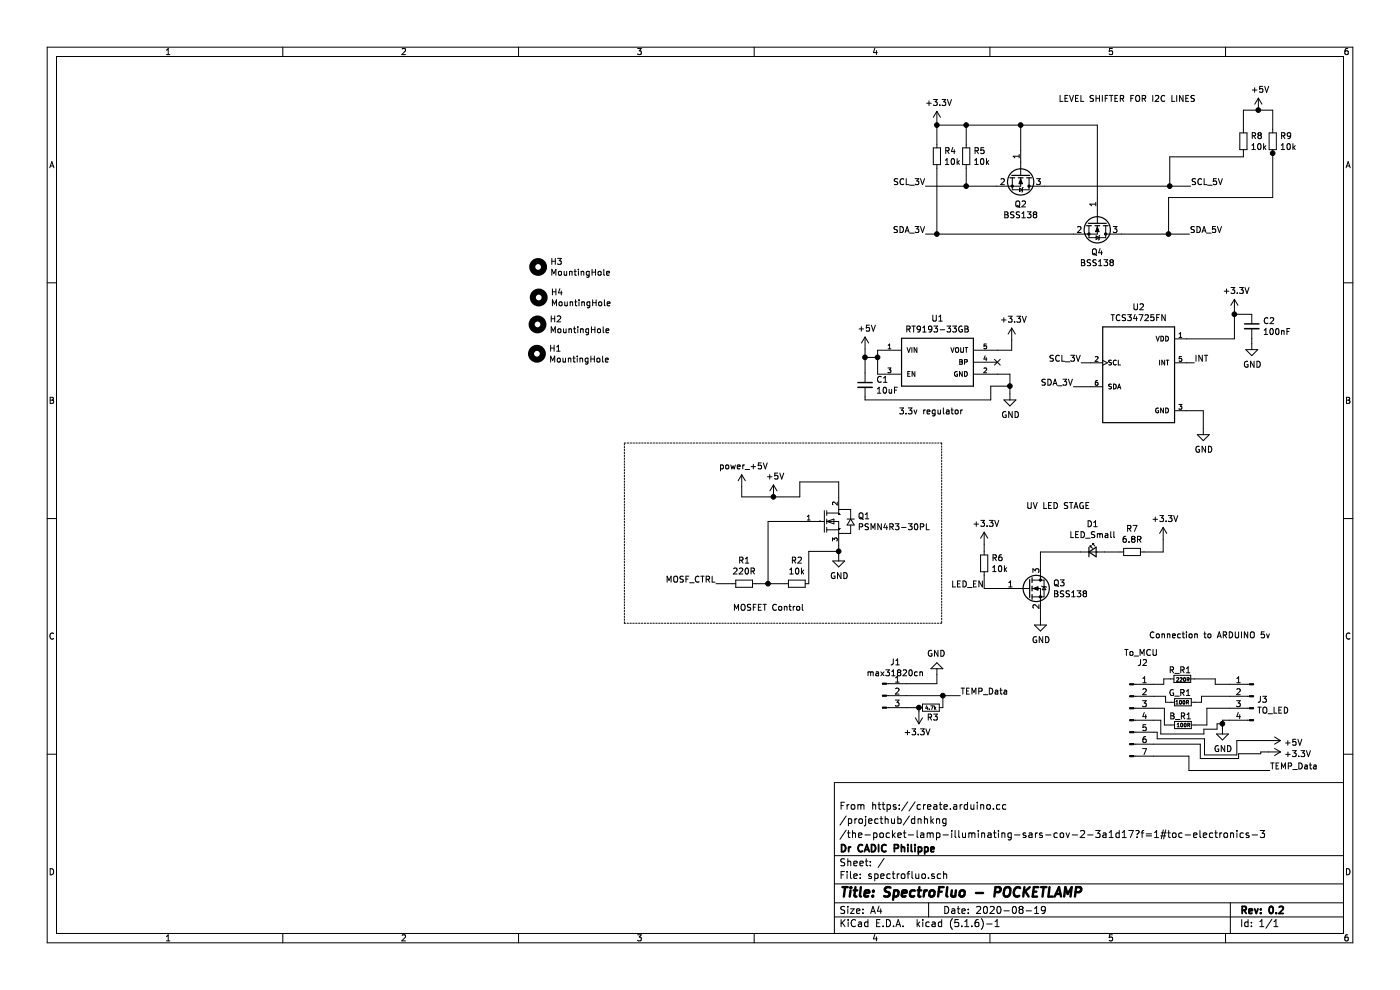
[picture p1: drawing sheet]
EESchema Schematic File Version 4
EELAYER 30 0
EELAYER END
$Descr A4 11693 8268
encoding utf-8
Sheet 1 1
Title "SpectroFluo - POCKETLAMP"
Date "2020-08-19"
Rev "0.2"
Comp "Dr CADIC Philippe"
Comment1 "/the-pocket-lamp-illuminating-sars-cov-2-3a1d17?f=1#toc-electronics-3"
Comment2 "/projecthub/dnhkng"
Comment3 "From https://create.arduino.cc"
Comment4 ""
$EndDescr
$Comp
L TCS34725FN:TCS34725FN U2
U 1 1
P 9510 3130
F 0 "U2" H 9510 3697 50  0000 C CNN
F 1 "TCS34725FN" H 9510 3606 50  0000 C CNN
F 2 "18650:TCS34725-6" H 9510 3130 50  0001 L BNN
F 3 "Manufacturer recommendation" H 9510 3130 50  0001 L BNN
F 4 "1-02" H 9510 3130 50  0001 L BNN "Field4"
F 5 "AMS Electronics, Inc." H 9510 3130 50  0001 L BNN "Field5"
	1    9510 3130
	1    0    0    -1  
$EndComp
$Comp
L power:GND #PWR0101
U 1 1
P 10050 3580
F 0 "#PWR0101" H 10050 3330 50  0001 C CNN
F 1 "GND" H 10055 3407 50  0000 C CNN
F 2 "" H 10050 3580 50  0001 C CNN
F 3 "" H 10050 3580 50  0001 C CNN
	1    10050 3580
	1    0    0    -1  
$EndComp
Wire Wire Line
	9910 3430 10050 3430
Wire Wire Line
	10050 3430 10050 3580
Text Label 9030 3030 2    50   ~ 0
SCL_3V
Wire Wire Line
	9030 3030 9110 3030
Text Label 8965 3230 2    50   ~ 0
SDA_3V
Wire Wire Line
	8965 3230 9110 3230
$Comp
L power:+3.3V #PWR0102
U 1 1
P 10310 2600
F 0 "#PWR0102" H 10310 2450 50  0001 C CNN
F 1 "+3.3V" H 10325 2773 50  0000 C CNN
F 2 "" H 10310 2600 50  0001 C CNN
F 3 "" H 10310 2600 50  0001 C CNN
	1    10310 2600
	1    0    0    -1  
$EndComp
Wire Wire Line
	9910 2830 10310 2830
Wire Wire Line
	10310 2830 10310 2625
$Comp
L Device:C_Small C2
U 1 1
P 10455 2725
F 0 "C2" H 10547 2771 50  0000 L CNN
F 1 "100nF" H 10547 2680 50  0000 L CNN
F 2 "Capacitor_SMD:C_0603_1608Metric_Pad1.05x0.95mm_HandSolder" H 10455 2725 50  0001 C CNN
F 3 "~" H 10455 2725 50  0001 C CNN
	1    10455 2725
	1    0    0    -1  
$EndComp
Wire Wire Line
	10455 2625 10310 2625
Connection ~ 10310 2625
Wire Wire Line
	10310 2625 10310 2600
$Comp
L power:GND #PWR0103
U 1 1
P 10455 2870
F 0 "#PWR0103" H 10455 2620 50  0001 C CNN
F 1 "GND" H 10460 2697 50  0000 C CNN
F 2 "" H 10455 2870 50  0001 C CNN
F 3 "" H 10455 2870 50  0001 C CNN
	1    10455 2870
	1    0    0    -1  
$EndComp
Wire Wire Line
	10455 2825 10455 2870
Text Label 9975 3030 0    50   ~ 0
INT
Wire Wire Line
	9910 3030 9975 3030
Text Label 7730 1555 2    50   ~ 0
SCL_3V
Text Label 7730 1955 2    50   ~ 0
SDA_3V
$Comp
L Transistor_FET:BSS138 Q2
U 1 1
P 8525 1455
F 0 "Q2" V 8774 1455 50  0000 C CNN
F 1 "BSS138" V 8865 1455 50  0000 C CNN
F 2 "Package_TO_SOT_SMD:SOT-23" H 8725 1380 50  0001 L CIN
F 3 "https://www.fairchildsemi.com/datasheets/BS/BSS138.pdf" H 8525 1455 50  0001 L CNN
	1    8525 1455
	0    1    1    0   
$EndComp
$Comp
L Transistor_FET:BSS138 Q4
U 1 1
P 9165 1855
F 0 "Q4" V 9414 1855 50  0000 C CNN
F 1 "BSS138" V 9505 1855 50  0000 C CNN
F 2 "Package_TO_SOT_SMD:SOT-23" H 9365 1780 50  0001 L CIN
F 3 "https://www.fairchildsemi.com/datasheets/BS/BSS138.pdf" H 9165 1855 50  0001 L CNN
	1    9165 1855
	0    1    1    0   
$EndComp
Wire Wire Line
	7730 1955 7825 1955
Wire Wire Line
	7730 1555 8070 1555
$Comp
L Device:R_Small R4
U 1 1
P 7825 1305
F 0 "R4" H 7884 1351 50  0000 L CNN
F 1 "10k" H 7884 1260 50  0000 L CNN
F 2 "Resistor_SMD:R_0603_1608Metric_Pad1.05x0.95mm_HandSolder" H 7825 1305 50  0001 C CNN
F 3 "~" H 7825 1305 50  0001 C CNN
	1    7825 1305
	1    0    0    -1  
$EndComp
$Comp
L Device:R_Small R5
U 1 1
P 8070 1305
F 0 "R5" H 8129 1351 50  0000 L CNN
F 1 "10k" H 8129 1260 50  0000 L CNN
F 2 "Resistor_SMD:R_0603_1608Metric_Pad1.05x0.95mm_HandSolder" H 8070 1305 50  0001 C CNN
F 3 "~" H 8070 1305 50  0001 C CNN
	1    8070 1305
	1    0    0    -1  
$EndComp
Wire Wire Line
	7825 1405 7825 1955
Connection ~ 7825 1955
Wire Wire Line
	7825 1955 8965 1955
Wire Wire Line
	8070 1405 8070 1555
Connection ~ 8070 1555
Wire Wire Line
	8070 1555 8325 1555
$Comp
L power:+3.3V #PWR0104
U 1 1
P 7825 1030
F 0 "#PWR0104" H 7825 880 50  0001 C CNN
F 1 "+3.3V" H 7840 1203 50  0000 C CNN
F 2 "" H 7825 1030 50  0001 C CNN
F 3 "" H 7825 1030 50  0001 C CNN
	1    7825 1030
	1    0    0    -1  
$EndComp
Wire Wire Line
	7825 1205 7825 1045
Wire Wire Line
	7825 1045 8070 1045
Wire Wire Line
	8070 1045 8070 1205
Connection ~ 7825 1045
Wire Wire Line
	7825 1045 7825 1030
Wire Wire Line
	8070 1045 8525 1045
Wire Wire Line
	8525 1045 8525 1255
Connection ~ 8070 1045
Wire Wire Line
	8525 1045 9165 1045
Wire Wire Line
	9165 1045 9165 1655
Connection ~ 8525 1045
Wire Wire Line
	8725 1555 9770 1555
Text Label 9945 1555 0    50   ~ 0
SCL_5V
Wire Wire Line
	9365 1955 9760 1955
Text Label 9935 1955 0    50   ~ 0
SDA_5V
$Comp
L Device:R_Small R8
U 1 1
P 10385 1180
F 0 "R8" H 10444 1226 50  0000 L CNN
F 1 "10k" H 10444 1135 50  0000 L CNN
F 2 "Resistor_SMD:R_0603_1608Metric_Pad1.05x0.95mm_HandSolder" H 10385 1180 50  0001 C CNN
F 3 "~" H 10385 1180 50  0001 C CNN
	1    10385 1180
	1    0    0    -1  
$EndComp
$Comp
L Device:R_Small R9
U 1 1
P 10630 1180
F 0 "R9" H 10689 1226 50  0000 L CNN
F 1 "10k" H 10689 1135 50  0000 L CNN
F 2 "Resistor_SMD:R_0603_1608Metric_Pad1.05x0.95mm_HandSolder" H 10630 1180 50  0001 C CNN
F 3 "~" H 10630 1180 50  0001 C CNN
	1    10630 1180
	1    0    0    -1  
$EndComp
Wire Wire Line
	10385 1080 10385 920 
Wire Wire Line
	10630 920  10630 1080
Wire Wire Line
	10385 1280 10385 1310
Wire Wire Line
	10385 1310 9770 1310
Wire Wire Line
	9770 1310 9770 1555
Connection ~ 9770 1555
Wire Wire Line
	9770 1555 9945 1555
Wire Wire Line
	10630 1275 10630 1280
Wire Wire Line
	10630 1650 9760 1650
Wire Wire Line
	9760 1650 9760 1955
Connection ~ 10630 1280
Wire Wire Line
	10630 1280 10630 1650
Connection ~ 9760 1955
Wire Wire Line
	9760 1955 9935 1955
Wire Wire Line
	10385 920  10510 920 
$Comp
L power:+5V #PWR0105
U 1 1
P 10510 920
F 0 "#PWR0105" H 10510 770 50  0001 C CNN
F 1 "+5V" H 10525 1093 50  0000 C CNN
F 2 "" H 10510 920 50  0001 C CNN
F 3 "" H 10510 920 50  0001 C CNN
	1    10510 920 
	1    0    0    -1  
$EndComp
Connection ~ 10510 920 
Wire Wire Line
	10510 920  10630 920 
Text Notes 8840 860  0    50   ~ 0
LEVEL SHIFTER FOR I2C LINES
$Comp
L RT9193-33GB:RT9193-33GB U1
U 1 1
P 7830 3025
F 0 "U1" H 7830 3392 50  0000 C CNN
F 1 "RT9193-33GB" H 7830 3301 50  0000 C CNN
F 2 "18650:RT9193" H 7830 3025 50  0001 L BNN
F 3 "RT9193-33GB" H 7830 3025 50  0001 L BNN
F 4 "$0.19 USD" H 7830 3025 50  0001 L BNN "Field4"
F 5 "RICHTEK" H 7830 3025 50  0001 L BNN "Field5"
F 6 "Good" H 7830 3025 50  0001 L BNN "Field6"
F 7 "SOT-23-5" H 7830 3025 50  0001 L BNN "Field7"
	1    7830 3025
	1    0    0    -1  
$EndComp
Wire Wire Line
	7330 3125 7330 2985
$Comp
L power:+5V #PWR0106
U 1 1
P 7225 2915
F 0 "#PWR0106" H 7225 2765 50  0001 C CNN
F 1 "+5V" H 7240 3088 50  0000 C CNN
F 2 "" H 7225 2915 50  0001 C CNN
F 3 "" H 7225 2915 50  0001 C CNN
	1    7225 2915
	1    0    0    -1  
$EndComp
Wire Wire Line
	7225 2915 7225 2985
Wire Wire Line
	7225 2985 7330 2985
Connection ~ 7330 2985
Wire Wire Line
	7330 2985 7330 2925
$Comp
L power:GND #PWR0107
U 1 1
P 8435 3290
F 0 "#PWR0107" H 8435 3040 50  0001 C CNN
F 1 "GND" H 8440 3117 50  0000 C CNN
F 2 "" H 8435 3290 50  0001 C CNN
F 3 "" H 8435 3290 50  0001 C CNN
	1    8435 3290
	1    0    0    -1  
$EndComp
Wire Wire Line
	8330 3125 8435 3125
Wire Wire Line
	8435 3125 8435 3225
$Comp
L Device:C_Small C1
U 1 1
P 7225 3215
F 0 "C1" H 7317 3261 50  0000 L CNN
F 1 "10uF" H 7317 3170 50  0000 L CNN
F 2 "Capacitor_SMD:C_0603_1608Metric_Pad1.05x0.95mm_HandSolder" H 7225 3215 50  0001 C CNN
F 3 "~" H 7225 3215 50  0001 C CNN
	1    7225 3215
	1    0    0    -1  
$EndComp
Wire Wire Line
	7225 2985 7225 3115
Connection ~ 7225 2985
Wire Wire Line
	7225 3315 7225 3340
Wire Wire Line
	7225 3340 8275 3340
Wire Wire Line
	8275 3340 8275 3225
Wire Wire Line
	8275 3225 8435 3225
Connection ~ 8435 3225
Wire Wire Line
	8435 3225 8435 3290
NoConn ~ 8330 3025
$Comp
L power:+3.3V #PWR0108
U 1 1
P 8450 2840
F 0 "#PWR0108" H 8450 2690 50  0001 C CNN
F 1 "+3.3V" H 8465 3013 50  0000 C CNN
F 2 "" H 8450 2840 50  0001 C CNN
F 3 "" H 8450 2840 50  0001 C CNN
	1    8450 2840
	1    0    0    -1  
$EndComp
Wire Wire Line
	8330 2925 8450 2925
Wire Wire Line
	8450 2925 8450 2840
$Comp
L Device:LED_Small D1
U 1 1
P 9125 4610
F 0 "D1" H 9125 4845 50  0000 C CNN
F 1 "LED_Small" H 9125 4754 50  0000 C CNN
F 2 "18650:VLMU3100" V 9125 4610 50  0001 C CNN
F 3 "~" V 9125 4610 50  0001 C CNN
	1    9125 4610
	1    0    0    -1  
$EndComp
$Comp
L Device:R_Small R6
U 1 1
P 8220 4705
F 0 "R6" H 8279 4751 50  0000 L CNN
F 1 "10k" H 8279 4660 50  0000 L CNN
F 2 "Resistor_SMD:R_0603_1608Metric_Pad1.05x0.95mm_HandSolder" H 8220 4705 50  0001 C CNN
F 3 "~" H 8220 4705 50  0001 C CNN
	1    8220 4705
	1    0    0    -1  
$EndComp
$Comp
L Transistor_FET:BSS138 Q3
U 1 1
P 8590 4915
F 0 "Q3" H 8794 4961 50  0000 L CNN
F 1 "BSS138" H 8794 4870 50  0000 L CNN
F 2 "Package_TO_SOT_SMD:SOT-23" H 8790 4840 50  0001 L CIN
F 3 "https://www.fairchildsemi.com/datasheets/BS/BSS138.pdf" H 8590 4915 50  0001 L CNN
	1    8590 4915
	1    0    0    -1  
$EndComp
$Comp
L power:+3.3V #PWR0109
U 1 1
P 8220 4545
F 0 "#PWR0109" H 8220 4395 50  0001 C CNN
F 1 "+3.3V" H 8235 4718 50  0000 C CNN
F 2 "" H 8220 4545 50  0001 C CNN
F 3 "" H 8220 4545 50  0001 C CNN
	1    8220 4545
	1    0    0    -1  
$EndComp
Wire Wire Line
	8220 4545 8220 4605
Wire Wire Line
	8220 4805 8220 4915
Wire Wire Line
	8220 4915 8390 4915
Text Label 8220 4915 2    50   ~ 0
LED_EN
$Comp
L power:GND #PWR0110
U 1 1
P 8690 5170
F 0 "#PWR0110" H 8690 4920 50  0001 C CNN
F 1 "GND" H 8695 4997 50  0000 C CNN
F 2 "" H 8690 5170 50  0001 C CNN
F 3 "" H 8690 5170 50  0001 C CNN
	1    8690 5170
	1    0    0    -1  
$EndComp
Wire Wire Line
	8690 5115 8690 5170
Wire Wire Line
	9025 4610 8690 4610
Wire Wire Line
	8690 4610 8690 4715
$Comp
L Device:R_Small R7
U 1 1
P 9455 4610
F 0 "R7" V 9259 4610 50  0000 C CNN
F 1 "6.8R" V 9350 4610 50  0000 C CNN
F 2 "Resistor_SMD:R_0603_1608Metric_Pad1.05x0.95mm_HandSolder" H 9455 4610 50  0001 C CNN
F 3 "~" H 9455 4610 50  0001 C CNN
	1    9455 4610
	0    1    1    0   
$EndComp
$Comp
L power:+3.3V #PWR0111
U 1 1
P 9715 4505
F 0 "#PWR0111" H 9715 4355 50  0001 C CNN
F 1 "+3.3V" H 9730 4678 50  0000 C CNN
F 2 "" H 9715 4505 50  0001 C CNN
F 3 "" H 9715 4505 50  0001 C CNN
	1    9715 4505
	1    0    0    -1  
$EndComp
Wire Wire Line
	9225 4610 9355 4610
Wire Wire Line
	9555 4610 9715 4610
Wire Wire Line
	9715 4610 9715 4505
$Comp
L Device:R_Small R_R1
U 1 1
P 9875 5670
F 0 "R_R1" V 9800 5650 50  0000 C CNN
F 1 "220R" V 9880 5675 30  0000 C CNN
F 2 "Resistor_SMD:R_0603_1608Metric_Pad1.05x0.95mm_HandSolder" H 9875 5670 50  0001 C CNN
F 3 "~" H 9875 5670 50  0001 C CNN
	1    9875 5670
	0    1    1    0   
$EndComp
$Comp
L Device:R_Small G_R1
U 1 1
P 9880 5865
F 0 "G_R1" V 9800 5840 50  0000 C CNN
F 1 "100R" V 9880 5860 30  0000 C CNN
F 2 "Resistor_SMD:R_0603_1608Metric_Pad1.05x0.95mm_HandSolder" H 9880 5865 50  0001 C CNN
F 3 "~" H 9880 5865 50  0001 C CNN
	1    9880 5865
	0    1    1    0   
$EndComp
$Comp
L Device:R_Small B_R1
U 1 1
P 9880 6055
F 0 "B_R1" V 9805 6035 50  0000 C CNN
F 1 "100R" V 9880 6060 30  0000 C CNN
F 2 "Resistor_SMD:R_0603_1608Metric_Pad1.05x0.95mm_HandSolder" H 9880 6055 50  0001 C CNN
F 3 "~" H 9880 6055 50  0001 C CNN
	1    9880 6055
	0    1    1    0   
$EndComp
$Comp
L Connector:Conn_01x04_Male J3
U 1 1
P 10470 5815
F 0 "J3" H 10442 5789 50  0000 R CNN
F 1 "TO_LED" H 10442 5698 50  0000 R CNN
F 2 "Connector_JST:JST_PH_B4B-PH-SM4-TB_1x04-1MP_P2.00mm_Vertical" H 10470 5815 50  0001 C CNN
F 3 "~" H 10470 5815 50  0001 C CNN
	1    10470 5815
	-1   0    0    -1  
$EndComp
Wire Wire Line
	9635 5715 9720 5715
Wire Wire Line
	9720 5715 9720 5670
Wire Wire Line
	9720 5670 9775 5670
Wire Wire Line
	9635 5815 9735 5815
Wire Wire Line
	9735 5815 9735 5865
Wire Wire Line
	9735 5865 9780 5865
Wire Wire Line
	9635 5915 9725 5915
Wire Wire Line
	9725 5915 9725 6055
Wire Wire Line
	9725 6055 9780 6055
Wire Wire Line
	10150 5670 10150 5715
Wire Wire Line
	10150 5715 10270 5715
Wire Wire Line
	9975 5670 10150 5670
Wire Wire Line
	9980 5865 10035 5865
Wire Wire Line
	10035 5865 10035 5815
Wire Wire Line
	10035 5815 10270 5815
Wire Wire Line
	9980 6055 10080 6055
Wire Wire Line
	10080 6055 10080 5915
Wire Wire Line
	10080 5915 10270 5915
$Comp
L power:GND #PWR0112
U 1 1
P 10210 6080
F 0 "#PWR0112" H 10210 5830 50  0001 C CNN
F 1 "GND" H 10215 5907 50  0000 C CNN
F 2 "" H 10210 6080 50  0001 C CNN
F 3 "" H 10210 6080 50  0001 C CNN
	1    10210 6080
	1    0    0    -1  
$EndComp
Wire Wire Line
	10210 6080 10210 6045
Wire Wire Line
	10210 6015 10270 6015
Wire Wire Line
	10165 6090 10165 6045
Wire Wire Line
	10165 6045 10210 6045
Connection ~ 10210 6045
Wire Wire Line
	10210 6045 10210 6015
Text Notes 9595 5340 0    50   ~ 0
Connection to ARDUINO 5v
Wire Wire Line
	9635 6015 9695 6015
Wire Wire Line
	9695 6015 9695 6130
Wire Wire Line
	9695 6130 10055 6130
Wire Wire Line
	10055 6130 10055 6090
Wire Wire Line
	10055 6090 10165 6090
Text Notes 8570 4260 0    50   ~ 0
UV LED STAGE
Text Notes 7505 3470 0    50   ~ 0
3.3v regulator
$Comp
L Connector:Conn_01x03_Male J1
U 1 1
P 7370 5810
F 0 "J1" H 7478 6091 50  0000 C CNN
F 1 "max31820cn" H 7478 6000 50  0000 C CNN
F 2 "Connector_JST:JST_PH_B3B-PH-SM4-TB_1x03-1MP_P2.00mm_Vertical" H 7370 5810 50  0001 C CNN
F 3 "~" H 7370 5810 50  0001 C CNN
	1    7370 5810
	1    0    0    -1  
$EndComp
$Comp
L power:GND #PWR0113
U 1 1
P 7825 5635
F 0 "#PWR0113" H 7825 5385 50  0001 C CNN
F 1 "GND" H 7830 5462 50  0000 C CNN
F 2 "" H 7825 5635 50  0001 C CNN
F 3 "" H 7825 5635 50  0001 C CNN
	1    7825 5635
	-1   0    0    1   
$EndComp
Wire Wire Line
	7570 5710 7825 5710
Wire Wire Line
	7825 5710 7825 5635
$Comp
L power:+3.3V #PWR0114
U 1 1
P 7675 5945
F 0 "#PWR0114" H 7675 5795 50  0001 C CNN
F 1 "+3.3V" H 7690 6118 50  0000 C CNN
F 2 "" H 7675 5945 50  0001 C CNN
F 3 "" H 7675 5945 50  0001 C CNN
	1    7675 5945
	-1   0    0    1   
$EndComp
Wire Wire Line
	7570 5910 7675 5910
Wire Wire Line
	7675 5910 7675 5945
$Comp
L Device:R_Small R3
U 1 1
P 7775 5910
F 0 "R3" V 7855 5925 50  0000 C CNN
F 1 "4.7k" V 7775 5910 30  0000 C CNN
F 2 "Resistor_SMD:R_0603_1608Metric_Pad1.05x0.95mm_HandSolder" H 7775 5910 50  0001 C CNN
F 3 "~" H 7775 5910 50  0001 C CNN
	1    7775 5910
	0    1    1    0   
$EndComp
Connection ~ 7675 5910
Wire Wire Line
	7570 5810 7875 5810
Wire Wire Line
	7875 5910 7875 5810
Connection ~ 7875 5810
Wire Wire Line
	7875 5810 8020 5810
$Comp
L Connector:Conn_01x07_Male J2
U 1 1
P 9435 6015
F 0 "J2" H 9543 6496 50  0000 C CNN
F 1 "To_MCU" H 9530 6580 50  0000 C CNN
F 2 "Connector_JST:JST_PH_B7B-PH-SM4-TB_1x07-1MP_P2.00mm_Vertical" H 9435 6015 50  0001 C CNN
F 3 "~" H 9435 6015 50  0001 C CNN
	1    9435 6015
	1    0    0    -1  
$EndComp
$Comp
L power:+3.3V #PWR0115
U 1 1
P 10595 6280
F 0 "#PWR0115" H 10595 6130 50  0001 C CNN
F 1 "+3.3V" V 10610 6408 50  0000 L CNN
F 2 "" H 10595 6280 50  0001 C CNN
F 3 "" H 10595 6280 50  0001 C CNN
	1    10595 6280
	0    1    1    0   
$EndComp
$Comp
L power:+5V #PWR0116
U 1 1
P 10595 6185
F 0 "#PWR0116" H 10595 6035 50  0001 C CNN
F 1 "+5V" V 10610 6313 50  0000 L CNN
F 2 "" H 10595 6185 50  0001 C CNN
F 3 "" H 10595 6185 50  0001 C CNN
	1    10595 6185
	0    1    1    0   
$EndComp
Wire Wire Line
	9635 6115 9665 6115
Wire Wire Line
	9665 6115 9665 6170
Wire Wire Line
	9665 6170 10060 6170
Wire Wire Line
	10060 6170 10060 6305
Wire Wire Line
	10060 6305 10330 6305
Wire Wire Line
	10330 6305 10330 6185
Wire Wire Line
	10330 6185 10595 6185
Wire Wire Line
	9635 6215 10025 6215
Wire Wire Line
	10025 6215 10025 6335
Wire Wire Line
	10025 6335 10345 6335
Wire Wire Line
	10345 6335 10345 6295
Wire Wire Line
	10345 6295 10530 6295
Wire Wire Line
	10530 6295 10530 6280
Wire Wire Line
	10530 6280 10595 6280
Text Label 8020 5810 0    50   ~ 0
TEMP_Data
Text Label 10605 6435 0    50   ~ 0
TEMP_Data
Wire Wire Line
	9635 6315 9930 6315
Wire Wire Line
	9930 6315 9930 6435
Wire Wire Line
	9930 6435 10605 6435
$Comp
L eec:PSMN4R3-30PL,127 Q1
U 1 1
P 6705 4355
F 0 "Q1" H 7163 4401 50  0000 L CNN
F 1 "PSMN4R3-30PL" H 7163 4310 50  0000 L CNN
F 2 "18650:PSMN4R3-30PL" H 6705 4855 50  0001 L CNN
F 3 "http://www.nxp.com/documents/data_sheet/PSMN4R3-30PL.pdf" H 6705 4955 50  0001 L CNN
F 4 "N" H 6705 5055 50  0001 L CNN "Channel Type"
F 5 "2400" H 6705 5155 50  0001 L CNN "Ciss typ pF"
F 6 "3-lead TO-220AB" H 6705 5255 50  0001 L CNN "Code  JEDEC"
F 7 "SC-46" H 6705 5355 50  0001 L CNN "Code  JEITA"
F 8 "Manufacturer URL" H 6705 5455 50  0001 L CNN "Component Link 1 Description"
F 9 "http://www.nxp.com/" H 6705 5555 50  0001 L CNN "Component Link 1 URL"
F 10 "Package Specification" H 6705 5655 50  0001 L CNN "Component Link 3 Description"
F 11 "http://www.nxp.com/documents/outline_drawing/sot078_po.pdf" H 6705 5755 50  0001 L CNN "Component Link 3 URL"
F 12 "500" H 6705 5855 50  0001 L CNN "Coss typ pF"
F 13 "Rev. 01" H 6705 5955 50  0001 L CNN "Datasheet Version"
F 14 "100" H 6705 6055 50  0001 L CNN "ID max A"
F 15 "Through Hole" H 6705 6155 50  0001 L CNN "Mounting Technology"
F 16 "3-Pin Flange Mount, Vertical Straight Lead, Body 10 x 4.4 mm, Pitch 2.54 mm" H 6705 6255 50  0001 L CNN "Package Description"
F 17 "08-06-13, 06/2008" H 6705 6355 50  0001 L CNN "Package Version"
F 18 "Tube" H 6705 6455 50  0001 L CNN "Packing"
F 19 "30" H 6705 6555 50  0001 L CNN "Qr typ nC"
F 20 "30" H 6705 6655 50  0001 L CNN "VDS max V"
F 21 "1.7" H 6705 6755 50  0001 L CNN "VGSth typ V"
F 22 "Trans" H 6705 6855 50  0001 L CNN "category"
F 23 "833194" H 6705 6955 50  0001 L CNN "ciiva ids"
F 24 "604c8913d24a43b5" H 6705 7055 50  0001 L CNN "library id"
F 25 "NXP Semiconductors" H 6705 7155 50  0001 L CNN "manufacturer"
F 26 "SOT78" H 6705 7255 50  0001 L CNN "package"
F 27 "1413521165" H 6705 7355 50  0001 L CNN "release date"
F 28 "F033F694-72F2-4364-81FA-23C4442BA9FE" H 6705 7455 50  0001 L CNN "vault revision"
F 29 "yes" H 6705 7555 50  0001 L CNN "imported"
	1    6705 4355
	1    0    0    -1  
$EndComp
$Comp
L feathershield-cache:power_+5V #PWR0117
U 1 1
P 6195 4065
F 0 "#PWR0117" H 6195 3915 50  0001 C CNN
F 1 "power_+5V" H 6210 4238 50  0000 C CNN
F 2 "" H 6195 4065 50  0001 C CNN
F 3 "" H 6195 4065 50  0001 C CNN
	1    6195 4065
	1    0    0    -1  
$EndComp
$Comp
L power:GND #PWR0118
U 1 1
P 7005 4635
F 0 "#PWR0118" H 7005 4385 50  0001 C CNN
F 1 "GND" H 7010 4462 50  0000 C CNN
F 2 "" H 7005 4635 50  0001 C CNN
F 3 "" H 7005 4635 50  0001 C CNN
	1    7005 4635
	1    0    0    -1  
$EndComp
Wire Wire Line
	7005 4555 7005 4605
$Comp
L Device:R_Small R2
U 1 1
P 6655 4875
F 0 "R2" V 6459 4875 50  0000 C CNN
F 1 "10k" V 6550 4875 50  0000 C CNN
F 2 "Resistor_SMD:R_0603_1608Metric_Pad1.05x0.95mm_HandSolder" H 6655 4875 50  0001 C CNN
F 3 "~" H 6655 4875 50  0001 C CNN
	1    6655 4875
	0    1    1    0   
$EndComp
$Comp
L Device:R_Small R1
U 1 1
P 6215 4875
F 0 "R1" V 6019 4875 50  0000 C CNN
F 1 "220R" V 6110 4875 50  0000 C CNN
F 2 "Resistor_SMD:R_0603_1608Metric_Pad1.05x0.95mm_HandSolder" H 6215 4875 50  0001 C CNN
F 3 "~" H 6215 4875 50  0001 C CNN
	1    6215 4875
	0    1    1    0   
$EndComp
Wire Wire Line
	6555 4875 6415 4875
Wire Wire Line
	6755 4875 6755 4605
Wire Wire Line
	6755 4605 7005 4605
Connection ~ 7005 4605
Wire Wire Line
	7005 4605 7005 4635
Wire Wire Line
	6195 4065 6195 4150
Wire Wire Line
	6195 4150 6460 4150
Wire Wire Line
	6680 4150 6680 4025
Wire Wire Line
	6680 4025 7005 4025
Wire Wire Line
	7005 4025 7005 4155
Wire Wire Line
	6415 4875 6415 4355
Wire Wire Line
	6415 4355 6705 4355
Connection ~ 6415 4875
Wire Wire Line
	6415 4875 6315 4875
Text Label 5980 4875 2    50   ~ 0
MOSF_CTRL
Wire Wire Line
	5980 4875 6115 4875
Wire Notes Line
	5215 3700 7865 3700
Wire Notes Line
	7865 3700 7865 5205
Wire Notes Line
	7865 5205 5215 5205
Wire Notes Line
	5215 5205 5215 3700
Text Notes 6120 5110 0    50   ~ 0
MOSFET Control
$Comp
L power:+5V #PWR0119
U 1 1
P 6460 4150
F 0 "#PWR0119" H 6460 4000 50  0001 C CNN
F 1 "+5V" H 6475 4323 50  0000 C CNN
F 2 "" H 6460 4150 50  0001 C CNN
F 3 "" H 6460 4150 50  0001 C CNN
	1    6460 4150
	1    0    0    -1  
$EndComp
Connection ~ 6460 4150
Wire Wire Line
	6460 4150 6680 4150
$Comp
L Mechanical:MountingHole H3
U 1 1
P 4495 2230
F 0 "H3" H 4595 2276 50  0000 L CNN
F 1 "MountingHole" H 4595 2185 50  0000 L CNN
F 2 "MountingHole:MountingHole_2.5mm" H 4495 2230 50  0001 C CNN
F 3 "~" H 4495 2230 50  0001 C CNN
	1    4495 2230
	1    0    0    -1  
$EndComp
$Comp
L Mechanical:MountingHole H4
U 1 1
P 4500 2485
F 0 "H4" H 4600 2531 50  0000 L CNN
F 1 "MountingHole" H 4600 2440 50  0000 L CNN
F 2 "MountingHole:MountingHole_2.5mm" H 4500 2485 50  0001 C CNN
F 3 "~" H 4500 2485 50  0001 C CNN
	1    4500 2485
	1    0    0    -1  
$EndComp
$Comp
L Mechanical:MountingHole H2
U 1 1
P 4490 2710
F 0 "H2" H 4590 2756 50  0000 L CNN
F 1 "MountingHole" H 4590 2665 50  0000 L CNN
F 2 "MountingHole:MountingHole_2.5mm" H 4490 2710 50  0001 C CNN
F 3 "~" H 4490 2710 50  0001 C CNN
	1    4490 2710
	1    0    0    -1  
$EndComp
$Comp
L Mechanical:MountingHole H1
U 1 1
P 4485 2955
F 0 "H1" H 4585 3001 50  0000 L CNN
F 1 "MountingHole" H 4585 2910 50  0000 L CNN
F 2 "MountingHole:MountingHole_2.5mm" H 4485 2955 50  0001 C CNN
F 3 "~" H 4485 2955 50  0001 C CNN
	1    4485 2955
	1    0    0    -1  
$EndComp
$EndSCHEMATC
